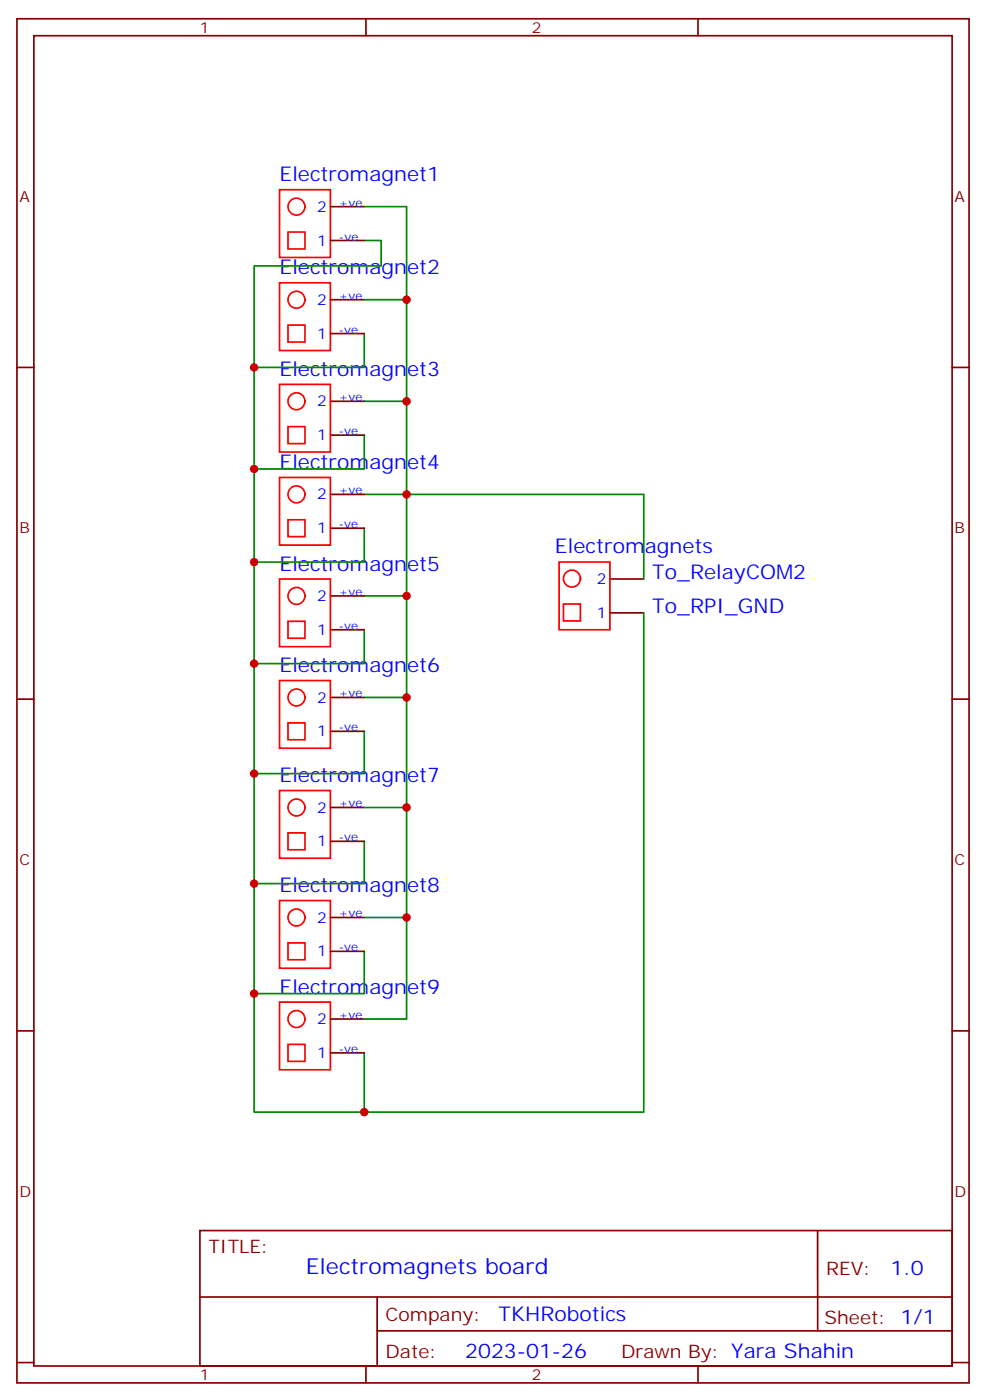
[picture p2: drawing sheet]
<svg xmlns="http://www.w3.org/2000/svg" width="205mm" height="292mm" viewBox="0 0 205 292" stroke-linecap="round" stroke-linejoin="round" font-family="sans-serif">
<g fill="none" stroke="#870000" stroke-width=".35">
<path d="M3.5 3.9h198.3v284.4h-198.3zM7.1 7.4h191.2v277.3h-191.2zM76.2 3.9v3.5M145.3 3.9v3.5M68.8 43.1h7M68.8 50.1h7M3.5 76.6h3.6M68.8 62.5h7M68.8 69.5h7M198.3 76.6h3.5M68.8 90.7h7M68.8 83.6h7"/>
<path d="M68.8 110.1h7M68.8 103h7M68.8 131.3h7M68.8 124.2h7M127 127.7h7.1M127 120.7h7.1M3.5 145.7h3.6M68.8 152.4h7M68.8 145.4h7M198.3 145.7h3.5M68.8 168.3h7M68.8 175.4h7"/>
<path d="M68.8 191.2h7M68.8 198.3h7M3.5 214.9h3.6M68.8 212.4h7M68.8 219.5h7M198.3 214.9h3.5M41.6 256.5h156.7v28.2h-156.7zM170.3 256.5v20.9M41.7 270.4h156.4M78.5 277.4h119.6M78.5 270.4v14.1M3.5 284h3.6"/>
<path d="M76.2 284.7v3.6M145.3 284.7v3.6M198.3 284h3.5"/>
</g>
<g fill="none" stroke="#008700" stroke-width=".35">
<path d="M75.8 50.1h3.6v5.3h-26.5v128.8h22.9v-8.8M75.8 43.1h8.9v169.3h-8.9M75.8 69.5v7.1h-22.9M75.8 62.5h8.9M75.8 90.7v7.1h-22.9M75.8 83.6h8.9M75.8 110.1v7.1h-22.9M75.8 103h58.3v17.7M75.8 131.3v7h-22.9M75.8 124.2h8.9M134.1 127.7v104.1h-58.3M75.8 152.4v8.9h-22.9"/>
<path d="M75.8 145.4h8.9M75.8 168.3h8.9M52.9 184.2v47.6h22.9v-12.3M75.8 198.3v8.8h-22.9M75.8 191.2h8.9"/>
</g>
<g fill="none" stroke="#f00" stroke-width=".35">
<path d="M58.2 39.5h10.6v14.2h-10.6zM58.2 58.9h10.6v14.2h-10.6zM60 48.4h3.5v3.5h-3.5zM60 67.8h3.5v3.5h-3.5zM58.2 99.5h10.6v14.1h-10.6zM58.2 80.1h10.6v14.1h-10.6zM60 88.9h3.5v3.6h-3.5zM60 108.3h3.5v3.6h-3.5zM116.4 117.2h10.6v14.1h-10.6zM58.2 120.7h10.6v14.1h-10.6zM60 129.5h3.5v3.5h-3.5zM117.3 125.9h3.6v3.5h-3.6z"/>
<path d="M58.2 141.9h10.6v14.1h-10.6zM60 150.7h3.5v3.5h-3.5zM58.2 164.8h10.6v14.1h-10.6zM60 173.6h3.5v3.5h-3.5zM58.2 187.7h10.6v14.1h-10.6zM60 196.5h3.5v3.6h-3.5zM58.2 208.9h10.6v14.1h-10.6zM60 217.7h3.5v3.5h-3.5z"/>
<circle cx="61.7" cy="43.1" r="1.76"/>
<circle cx="61.7" cy="62.5" r="1.76"/>
<circle cx="61.7" cy="83.6" r="1.76"/>
<circle cx="61.7" cy="103" r="1.76"/>
<circle cx="61.7" cy="124.2" r="1.76"/>
<circle cx="119.1" cy="120.6" r="1.76"/>
<circle cx="61.7" cy="145.4" r="1.76"/>
<circle cx="61.7" cy="168.3" r="1.76"/>
<circle cx="61.7" cy="191.2" r="1.76"/>
<circle cx="61.7" cy="212.4" r="1.76"/>
</g>
<g fill="#c00">
<circle cx="84.7" cy="191.2" r=".88"/>
<circle cx="84.7" cy="168.3" r=".88"/>
<circle cx="84.7" cy="145.4" r=".88"/>
<circle cx="84.7" cy="124.2" r=".88"/>
<circle cx="84.7" cy="103" r=".88"/>
<circle cx="84.7" cy="83.6" r=".88"/>
<circle cx="84.7" cy="62.5" r=".88"/>
<circle cx="75.8" cy="231.8" r=".88"/>
<circle cx="52.9" cy="161.3" r=".88"/>
<circle cx="52.9" cy="138.3" r=".88"/>
<circle cx="52.9" cy="117.2" r=".88"/>
<circle cx="52.9" cy="97.8" r=".88"/>
<circle cx="52.9" cy="76.6" r=".88"/>
<circle cx="52.9" cy="184.2" r=".88"/>
<circle cx="52.9" cy="207.1" r=".88"/>
</g>
<text font-size="4.6" fill="#00f" x="63.7" y="265.5">Electromagnets board</text>
<g font-size="4.2" fill="#00f">
<text x="58.2" y="37.8">Electromagnet1</text>
<text x="58.2" y="57.2">Electromagnet2</text>
<text x="58.2" y="78.4">Electromagnet3</text>
<text x="58.2" y="97.8">Electromagnet4</text>
<text x="58.2" y="118.9">Electromagnet5</text>
<text x="115.6" y="115.3">Electromagnets</text>
<text x="135.8" y="120.7">To_RelayCOM2</text>
<text x="135.8" y="127.7">To_RPI_GND</text>
<text x="58.2" y="140.1">Electromagnet6</text>
<text x="58.2" y="163">Electromagnet7</text>
<text x="58.2" y="185.9">Electromagnet8</text>
<text x="58.2" y="207.1">Electromagnet9</text>
<text x="185.4" y="265.8">1.0</text>
<text x="103.8" y="275.3">TKHRobotics</text>
<text x="96.9" y="283.1">2023-01-26</text>
</g>
<g font-size="3.9" fill="#800">
<text x="43.4" y="261.1">TITLE:</text>
<text x="172" y="265.8">REV:</text>
<text x="80.3" y="275.3">Company:</text>
<text x="171.7" y="275.9">Sheet: 1/1</text>
<text x="80.3" y="283">Date:</text>
<text x="129.3" y="283.1">Drawn By: Yara Shahin</text>
</g>
<g font-size="3.2" fill="#800">
<text x="41.6" y="6.9">1</text>
<text x="110.8" y="6.9">2</text>
<text x="4.1" y="42">A</text>
<text x="198.8" y="42">A</text>
<text x="4.1" y="111.2">B</text>
<text x="198.8" y="111.2">B</text>
<text x="4.1" y="180.3">C</text>
<text x="198.8" y="180.3">C</text>
<text x="4.1" y="249.4">D</text>
<text x="198.8" y="249.4">D</text>
<text x="41.6" y="287.7">1</text>
<text x="110.8" y="287.7">2</text>
</g>
<g font-size="3.2" fill="#00f">
<text x="66.1" y="44.1">2</text>
<text x="66.1" y="51.2">1</text>
<text x="66.1" y="63.5">2</text>
<text x="66.1" y="70.6">1</text>
<text x="66.1" y="84.7">2</text>
<text x="66.1" y="91.8">1</text>
<text x="66.1" y="104.1">2</text>
<text x="66.1" y="111.2">1</text>
<text x="66.1" y="125.3">2</text>
<text x="124.3" y="121.7">2</text>
<text x="124.3" y="128.8">1</text>
<text x="66.1" y="132.3">1</text>
<text x="66.1" y="146.4">2</text>
<text x="66.1" y="153.5">1</text>
<text x="66.1" y="169.4">2</text>
<text x="66.1" y="176.4">1</text>
<text x="66.1" y="192.3">2</text>
<text x="66.1" y="199.4">1</text>
<text x="66.1" y="213.5">2</text>
<text x="66.1" y="220.5">1</text>
</g>
<g font-size="2.5" fill="#00f">
<text x="70.6" y="43.1">+ve</text>
<text x="70.6" y="50.1">-ve</text>
<text x="70.6" y="62.5">+ve</text>
<text x="70.6" y="69.5">-ve</text>
<text x="70.6" y="83.6">+ve</text>
<text x="70.6" y="90.7">-ve</text>
<text x="70.6" y="103">+ve</text>
<text x="70.6" y="110.1">-ve</text>
<text x="70.6" y="124.2">+ve</text>
<text x="70.6" y="131.3">-ve</text>
<text x="70.6" y="145.4">+ve</text>
<text x="70.6" y="152.4">-ve</text>
<text x="70.6" y="168.3">+ve</text>
<text x="70.6" y="175.4">-ve</text>
<text x="70.6" y="191.2">+ve</text>
<text x="70.6" y="198.3">-ve</text>
<text x="70.6" y="212.4">+ve</text>
<text x="70.6" y="219.5">-ve</text>
</g>
</svg>
